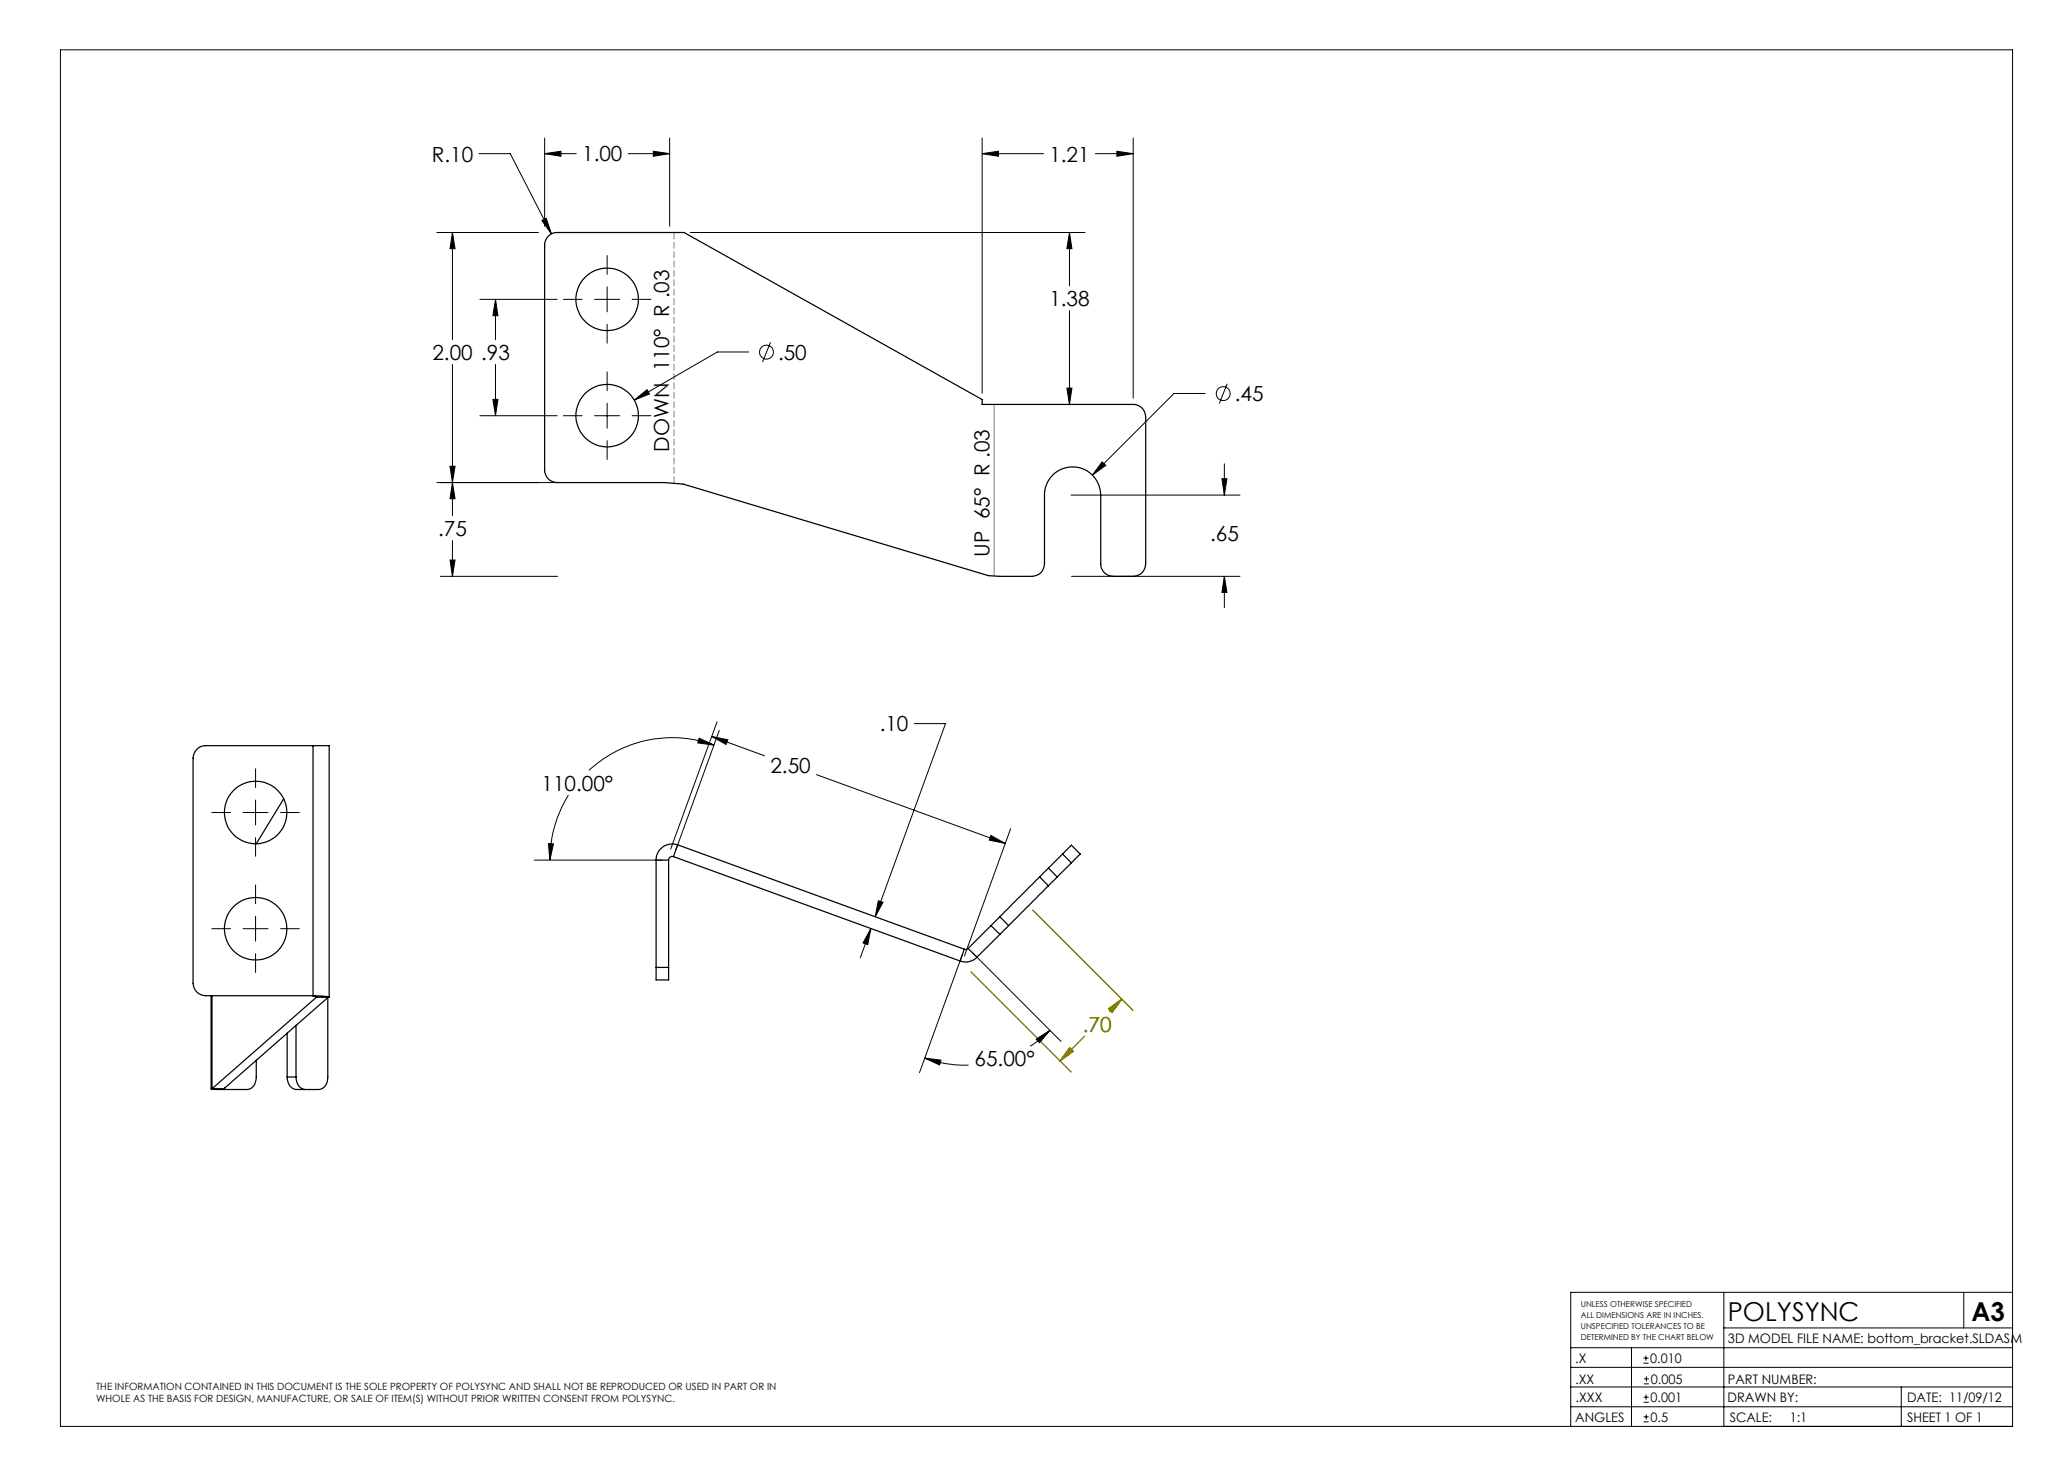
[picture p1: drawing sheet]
<svg xmlns="http://www.w3.org/2000/svg" width="420mm" height="297mm" viewBox="0 0 420 297" stroke-linecap="round" stroke-linejoin="round" font-family="sans-serif">
<g fill="none" stroke="#000" stroke-width=".2">
<path d="M12.3 10.1h396.6v279.7h-396.6zM97.3 31.2h6.4l8.3 16.3M110.7 31.2l3.3-.5v1zM110.7 28v18M110.7 31.2h6.4M127.6 31.2h8.5M132.8 30.7l3.3 .5-3.3 .5zM136.1 28v18M199.6 31.2l3.3-.5v1zM199.6 31.2h12.4M199.6 28v51.9M222.6 31.2h7.7"/>
<path d="M226.9 30.7l3.4 .5-3.4 .5zM230.3 28v52.9M88.8 47.2h20.6M91.9 47.2l.6 3.3h-1.1zM91.9 47.2v21.8M110.1 44.8l.9-.5 1 3.2zM123.4 51.9v3.8M123.4 58.3v5.1M140.3 47.2h80.2M217.3 47.2l.5 3.3h-1zM217.3 47.2v10.9M91.9 74v30.8"/>
<path d="M97.5 60.8h15.7M100.7 60.8l.5 3.3h-1zM100.7 60.8v8.2M100.7 74v10.5M114.5 60.8h3.8M120.8 60.8h5.1M123.4 65.9v3.8M123.4 75.6v3.8M128.4 60.8h3.9M152.1 71.5h-6.3l-16.9 9.8M156.6 69.5l-1.7 4.1M216.8 78.8h1l-.5 3.4z"/>
<path d="M217.3 63.1v19.1M244.9 79.9h-6.4l-16.5 16.6M249.3 78l-1.5 4M88.8 98h24.5M91.4 94.7h1.1l-.6 3.3zM91.9 98l.6 3.3h-1.1zM97.5 84.5h15.7M100.2 81.1h1l-.5 3.4zM114.5 84.5h3.8M120.8 84.5h5.1M123.4 81.9v5.1M123.4 89.5v3.8"/>
<path d="M128.4 84.5h3.9M128.9 81.3l2.6-2.1 .5 .8zM223.9 93.8l.8 .7-2.7 2zM248.3 97.3h1l-.5 3.3zM248.8 94.2v6.4M89.5 117.1h23.8M91.4 113.8h1.1l-.6 3.3zM91.9 109.8v7.3M217.6 100.6h34.4M217.7 117.1h34.3M248.8 117.1l.5 3.3h-1zM248.8 117.1v6.3"/>
<path d="M51.9 156.2v3.8M142.1 150l3 1.4-3.3-.5zM144.6 149.6l3.3 .7-.4 .9zM144.6 149.6l10.7 3.9M145.1 151.4a24.9 24.9 0 0 0-25.4 5.1M145.7 146.6l-9.4 25.9M146.2 148.4l-8.9 24.4M165.9 157.4l38.4 13.9M185.8 147h6.3l-14.3 39.2M43 165.1h3.8M49.4 165.1h5.1M51.9 162.5v5.1"/>
<path d="M51.9 170.1v3.9M51.9 179.8v3.8M57 165.1h3.8M108.5 174.7h26.1M111.4 171.4h1.1l-.8 3.3zM115.5 161.5a24.9 24.9 0 0 0-3.8 13.2M201.3 169.7l3 1.6-3.3-.6zM205.4 168.3l-9.4 25.9M43 188.7h3.8M49.4 188.7h5.1M51.9 186.1v5.1M51.9 193.7v3.9"/>
<path d="M57 188.7h3.8M177 188.6l-.7 3.3-.9-.3zM177 188.6l-2.2 6M178.5 183l.9 .3-1.6 2.9zM195.5 194l-8.7 23.9M197.6 193.6l18 18M187.9 214.9l3.3 .5-.3 1zM187.9 214.9a23.8 23.8 0 0 0 8.9 1.5M210.5 211.1l2.9-1.8-2.2 2.5zM213.4 209.3l-2 1.7-2.1 1.5M319.2 273.8h89.7M319.2 277.8h89.7"/>
<path d="M331.5 273.8v16M333.9 276.9h1.1M333.9 275.9h1.1M334.4 275.4v1M334.5 279.6v1M350.3 262.5v27.3M350.3 269.8h58.6M399 262.5v7.3M408.9 262.5h-89.7v27.3M319.2 281.8h89.7M319.2 285.8h89.7M334 284.9h1"/>
<path d="M334 283.8h1M334 288.9h1M334 287.8h1M334 281.1h1M334 280.1h1M334.5 283.3v1M334.5 287.3v1.1M386.3 281.8v8"/>
<circle cx="155.7" cy="71.5" r="1.42"/>
<circle cx="248.5" cy="80" r="1.41"/>
</g>
<path d="M197.3 197.4l20.3 20.4M209.9 184.9l20.3 20.3M217.3 212.8l.8 .8-2.7 1.9zM220.4 210.5l-5 5M225.2 204.9l2.8-2-2 2.8zM228 202.9l-2.5 2.6" fill="none" stroke="#808000" stroke-width=".2"/>
<path d="M202 82.2v34.8" fill="none" stroke="#808080" stroke-width=".2"/>
<path d="M137 98.2v-51" fill="none" stroke="#808080" stroke-width=".2" stroke-dasharray="1.3 .6" stroke-dashoffset="-.1"/>
<path d="M223.9 93.8l-1.9 2.7 2.7-2zM91.9 47.2l.6 3.3h-1.1zM91.4 94.7h1.1l-.6 3.3zM110.7 31.2l3.3-.5v1zM132.8 30.7l3.3 .5-3.3 .5zM128.9 81.3l3.1-1.3-.5-.8zM100.2 81.1h1l-.5 3.4zM100.7 60.8l.5 3.3h-1zM91.4 113.8h1.1l-.6 3.3zM91.9 98l.6 3.3h-1.1zM110.1 44.8l1.9 2.7-1-3.2zM199.6 31.2l3.3-.5v1zM226.9 30.7l3.4 .5-3.4 .5zM217.3 47.2l.5 3.3h-1zM216.8 78.8h1l-.5 3.4zM248.8 117.1l.5 3.3h-1zM248.3 97.3h1l-.5 3.3zM142.1 150l3 1.4-3.3-.5zM111.4 171.4h1.1l-.8 3.3zM201.3 169.7l3 1.6-3.3-.6zM144.6 149.6l3.3 .7-.4 .9zM210.5 211.1l.7 .7 2.2-2.5zM187.9 214.9l3 1.5 .3-1zM178.5 183l.9 .3-1.6 2.9zM177 188.6l-.7 3.3-.9-.3z" fill="#000"/>
<path d="M225.2 204.9l2.8-2-2 2.8zM217.3 212.8l.8 .8-2.7 1.9zM225.2 204.9l2.8-2-2 2.8zM217.3 212.8l.8 .8-2.7 1.9z" fill="#808000"/>
<g fill="none" stroke="#000" stroke-width=".25">
<path d="M111.4 48a2.33 2.33 0 0 1 1.8-.8h25.8l60.6 34v1h30.7a2.53 2.53 0 0 1 2.5 2.5v29.8a2.53 2.53 0 0 1-2.5 2.6h-4.1a2.53 2.53 0 0 1-2.5-2.6v-13.9a5.7 5.7 0 0 0-5.8-5.7 5.7 5.7 0 0 0-5.7 5.7v13.9a2.53 2.53 0 0 1-2.5 2.6h-6.6l-2.3-.2-61.9-18.5-3.9-.4h-21.8a2.53 2.53 0 0 1-2.5-2.5v-45.7a2.71 2.71 0 0 1 .7-1.8zM63.6 151.5h-21.8a2.59 2.59 0 0 0-2.6 2.5v45.7a2.59 2.59 0 0 0 2.6 2.6h21.8M63.6 151.5h3.3v51M63.6 151.5v50.8M57.6 162.3l-5.5 9.1M133.3 174.7h2.6M133.3 174.7v21.8M135.9 174.7v21.8M136.8 174a.74 .74 0 0 0-.9 .7M136.8 174l58.3 21.2M137.7 171.6a3.3 3.3 0 0 0-4.4 3.1M137.7 171.6l-.9 2.4"/>
<path d="M137.7 171.6l58.2 21.2M211.2 178.1l-8 8.1M211.2 178.1l1.8 1.8M213 176.4l-1.8 1.7M213 179.9l-8.1 8.1M213 176.4l1.8 1.7M214.8 178.1l-1.8 1.8M215.9 173.5l1.8-1.8 1.8 1.8-1.8 1.8M215.9 173.5l-2.9 2.9M215.9 173.5l1.8 1.8M217.7 175.3l-2.9 2.8M133.3 196.5v2.6h2.6v-2.6"/>
<path d="M133.3 196.5h2.6M195.9 192.8l-.8 2.4M196.7 192.7l-.4 .2-.4-.1M196.7 192.7l1.8 1.7M198.5 194.4a3.2 3.2 0 0 1-3.4 .8M201.4 188l1.8 1.8M201.4 188l-4.7 4.7M203.2 186.2l-1.8 1.8M203.2 186.2l1.7 1.8M203.2 189.8l-4.7 4.6M204.9 188l-1.7 1.8M42.9 202.3v18.9"/>
<path d="M43.1 202.3v18.9M52.1 215.4v3.4a2.27 2.27 0 0 1-1.8 2.5l-7.4-.1h.2M58.3 218.8h1.8M58.3 209.9v8.9M60.1 218.8a2.27 2.27 0 0 0 1.8 2.5M60.1 208.3v10.5M63.6 202.3l3.3 .2-.2 .1M63.6 202.3l.7 .2v.1M64.3 202.6h2.4M64.3 202.5v.1M64.3 202.6l-21.2 18.6M66.6 202.6v16.2a2.21 2.21 0 0 1-1.8 2.5h-4.7a2.27 2.27 0 0 1-1.8-2.5"/>
<path d="M66.7 202.6l-21.2 18.6M43.1 221.2h2.4M45.6 221v.3l-.1-.1"/>
<circle cx="123.4" cy="60.8" r="6.4"/>
<circle cx="123.4" cy="84.4" r="6.3"/>
<circle cx="51.9" cy="165.1" r="6.3"/>
<circle cx="51.9" cy="188.7" r="6.3"/>
</g>
<g font-size="5.3">
<text x="351.1" y="268.3">POLYSYNC</text>
<text x="400.6" y="268.3">A3</text>
</g>
<g font-size="4.2">
<text x="87.7" y="32.8">R.10</text>
<text x="118.3" y="32.8">1.00</text>
<text x="213.2" y="32.8">1.21</text>
<text x="213.2" y="62.2">1.38</text>
<text x="87.9" y="73.1">2.00 .93</text>
<text x="158.1" y="73.1">.50</text>
<text x="250.9" y="81.5">.45</text>
<text x="136" y="91.8" transform="rotate(-90 136 91.8)">DOWN 110° R .03</text>
<text x="89" y="108.9">.75</text>
<text x="201" y="113.1" transform="rotate(-90 201 113.1)">UP 65° R .03</text>
<text x="245.9" y="110">.65</text>
<text x="178.7" y="148.6">.10</text>
<text x="110" y="160.6">110.00°</text>
<text x="156.5" y="157">2.50</text>
<text x="198" y="216.7">65.00°</text>
</g>
<text font-size="4.2" fill="#808000" x="220" y="209.6">.70</text>
<g font-size="2.7">
<text x="351.1" y="272.9">3D MODEL FILE NAME: bottom_bracket.SLDASM</text>
<text x="320.1" y="281.1">.XX</text>
<text x="320.1" y="276.9">.X</text>
<text x="335.3" y="276.9">0.010</text>
<text x="335.4" y="281.1">0.005</text>
<text x="351.1" y="281.1">PART NUMBER:</text>
<text x="320.2" y="284.8">.XXX</text>
<text x="335.4" y="284.8">0.001</text>
<text x="351" y="284.8">DRAWN BY:</text>
<text x="387.5" y="284.8">DATE: 11/09/12</text>
<text x="320.1" y="288.8">ANGLES</text>
<text x="335.4" y="288.8">0.5</text>
<text x="351.5" y="288.8">SCALE:</text>
<text x="363.7" y="288.8">1:1</text>
<text x="387.5" y="288.8">SHEET 1 OF 1</text>
</g>
<g font-size="2">
<text x="19.5" y="282.3">THE INFORMATION CONTAINED IN THIS DOCUMENT IS THE SOLE PROPERTY OF POLYSYNC AND SHALL NOT BE REPRODUCED OR USED IN PART OR IN</text>
<text x="19.5" y="284.9">WHOLE AS THE BASIS FOR DESIGN, MANUFACTURE, OR SALE OF ITEM(S) WITHOUT PRIOR WRITTEN CONSENT FROM POLYSYNC.</text>
</g>
<g font-size="1.7">
<text x="321.2" y="265.4">UNLESS OTHERWISE SPECIFIED</text>
<text x="321.2" y="267.7">ALL DIMENSIONS ARE IN INCHES.</text>
<text x="321.2" y="269.9">UNSPECIFIED TOLERANCES TO BE</text>
<text x="321.2" y="272.2">DETERMINED BY THE CHART BELOW</text>
</g>
</svg>
